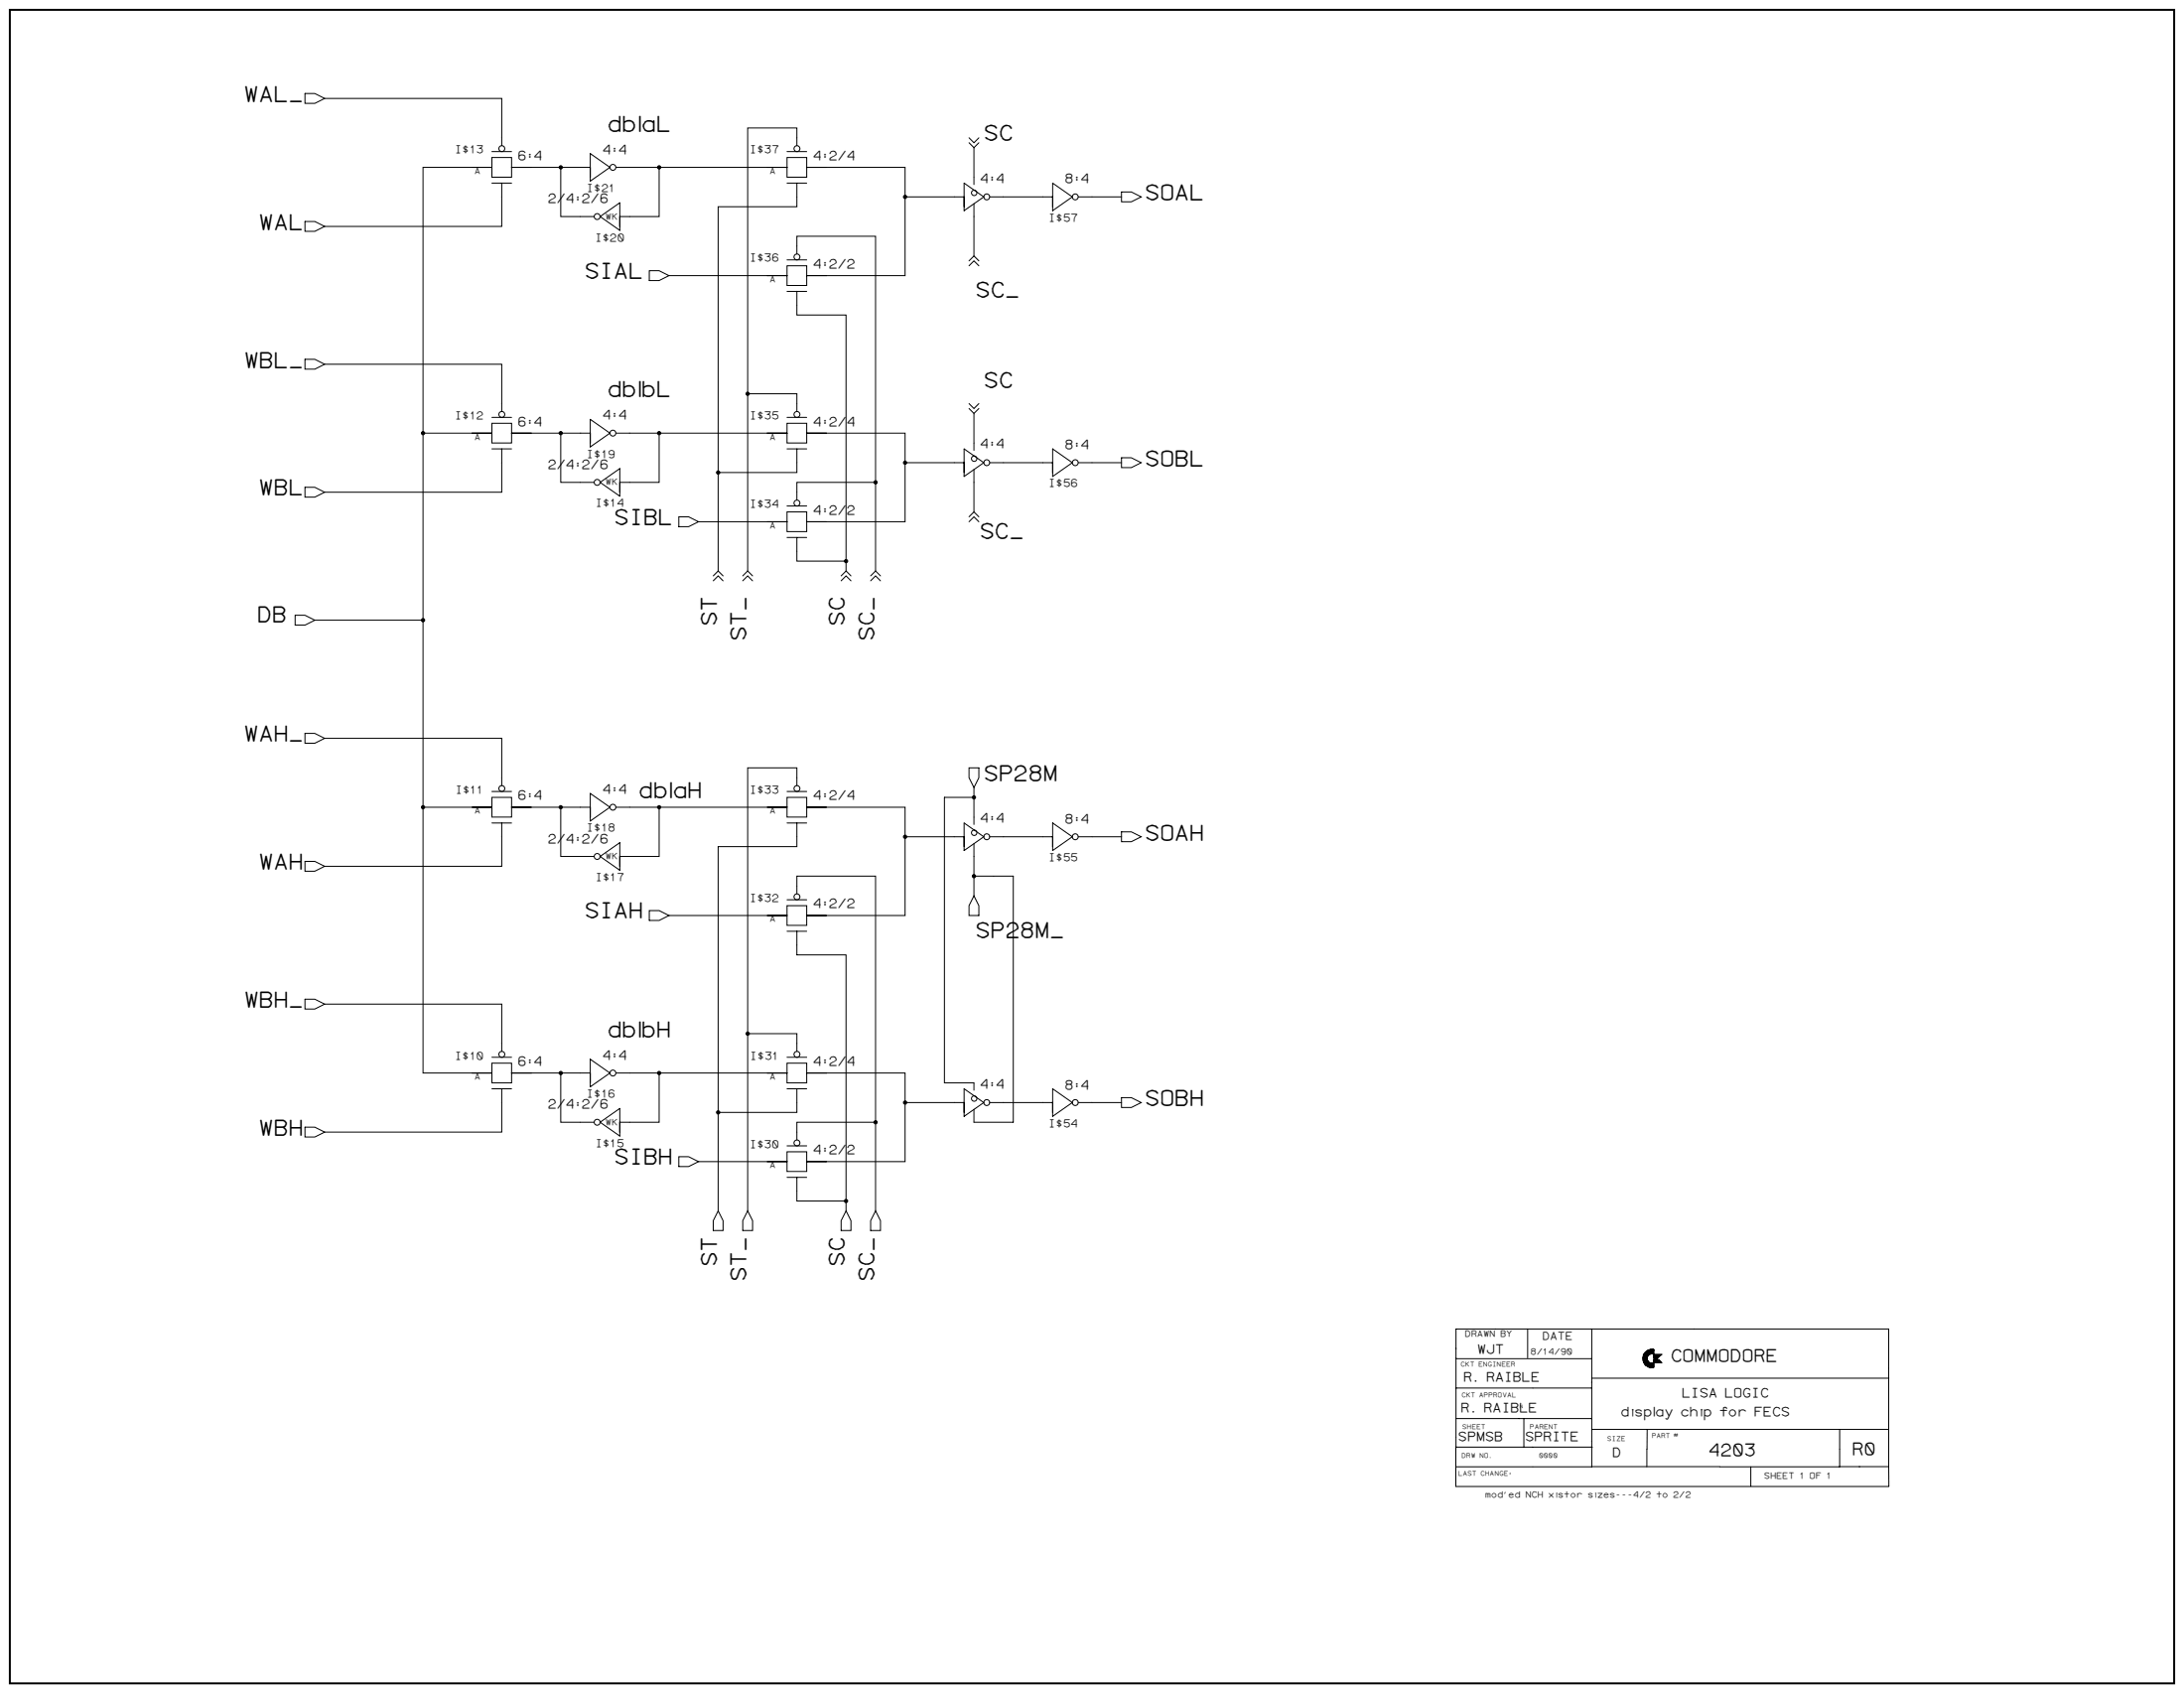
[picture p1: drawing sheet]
<svg xmlns="http://www.w3.org/2000/svg" width="1189mm" height="921mm" viewBox="0 0 1189 921" stroke-linecap="round" stroke-linejoin="round" font-family="sans-serif">
<path d="M5 5h1179v911h-1179z" fill="#fff" stroke="#fff" stroke-width=".54"/>
<path d="M5 5h1179v911h-1179z" fill="none" stroke="#000" stroke-width="1.1"/>
<g fill="none" stroke="#000" stroke-width=".54">
<path d="M166 51h5l6 3-6 2h-5zM177 54h96v25M434 79v-9h-27v144h27v10M527 75l3 3 3-3M527 78l3 2 3-2M268 91h-38v493h38M268 91v5h10v-5M268 91v-5h10v5M268 82h10M268 100h10M273 100v23h-96M278 91h43"/>
<path d="M305 91v27h18M321 84l11 7-11 8zM335 91h93M359 91v27h-22M428 91v5h11v-5M428 91v-5h11v5M428 82h11M428 100h11M434 100v12h-43v145h43v-13M439 91h54v59h-54M525 100l11 7-11 8zM530 80v20"/>
<path d="M573 100l11 7-11 8zM327 118l10-8v15zM493 107h32M530 111v28M530 103a1.6 1.6 0 0 0-1 3 1.5 1.5 0 0 0 3 0 1.8 1.8 0 0 0-2-3M539 107h34M587 107h23M610 104h6l5 3-5 3h-6zM166 121h5l6 2-6 3h-5zM434 138v-9h43v182M353 147h6l5 3-5 3h-6zM364 150h64"/>
<path d="M428 150v5h11v-5M428 150v-5h11v5M428 141h11M428 159h11M434 159v12h27v134M527 145l3-3 3 3M527 142l3-3 3 3M166 195h5l6 3-6 3h-5zM177 198h96v26M407 214v97M527 220l3 2 3-2M230 236h38"/>
<path d="M268 236v5h10v-5M268 236v-6h10v6M268 227h10M278 236h43M305 236v26h18M321 228l11 8-11 7zM335 236h93M359 236v26h-22M428 236v5h11v-5M428 236v-6h11v6M428 227h11M439 236h54v48h-54"/>
<path d="M527 222l3 3 3-3M530 225v20M268 244h10M273 244v24h-96M391 257v54M428 244h11M493 252h32M525 244l11 8-11 7zM530 255v24M530 248a1.5 1.5 0 0 0-1 2 1.5 1.5 0 0 0 3 0 1.5 1.5 0 0 0-2-2M539 252h34M573 244l11 8-11 7z"/>
<path d="M587 252h23M610 249h6l5 3-5 2h-6zM166 265h5l6 3-6 2h-5zM327 262l10-7v15zM428 275h11M477 262h-43v10M370 281h5l5 3-5 3h-5zM380 284h48M428 284v5h11v-5M428 284v-5h11v5M428 292h11M434 292v13h27v6"/>
<path d="M527 284l3-3 3 3M527 281l3-2 3 2M388 316l3-3 3 3M388 313l3-2 3 2M404 316l3-3 3 3M404 313l3-2 3 2M458 316l3-3 2 3M458 313l3-2 2 2M474 316l3-3 2 3M474 313l3-2 2 2M161 335h5l5 2-5 3h-5zM171 337h59"/>
<path d="M166 399h5l6 3-6 2h-5zM177 402h96v25M527 418h6v5l-3 5-3-5zM230 439h38M268 439v6h10v-6M268 439v-5h10v5M268 431h10M278 439h43M305 439v27h18M321 432l11 7-11 8zM335 439h93M359 439v27h-22"/>
<path d="M428 439v6h11v-6M428 439v-5h11v5M428 431h11M434 427v-9h-27v241M439 439h54v59h-54M530 428v21M530 434h-16v155h16v4M268 448h10M273 448v23h-96M428 448h11M434 448v13h-43v198M493 455h32"/>
<path d="M525 448l11 7-11 8zM530 459v18h22v134h-22v-7M530 452a1.5 1.5 0 0 0-1 2 1.5 1.5 0 0 0 3 0 1.5 1.5 0 0 0-2-2M539 455h34M573 448l11 7-11 8zM587 455h23M610 453h6l5 2-5 3h-6zM166 469h5l6 2-6 3h-5zM327 466l10-8v15zM530 477v10M353 495h6l5 3-5 3h-6zM364 498h64"/>
<path d="M428 498v5h11v-5M428 498v-5h11v5M428 490h11M434 486v-9h43v182M530 487l3 6v5h-6v-5zM428 507h11M434 507v13h27v139M166 544h5l6 2-6 3h-5zM177 546h96v26M268 575h10M321 576l11 8-11 7zM407 562h27v10"/>
<path d="M428 575h11M268 584v5h10v-5M268 584v-6h10v6M268 592h10M273 592v24h-96M278 584h43M305 584v27h18M335 584h93M359 584v27h-22M428 584v5h11v-5M428 584v-6h11v6M428 592h11"/>
<path d="M434 592v13h-43M439 584h54v48h-54M493 600h32M525 592l11 8-11 7zM530 596a1.5 1.5 0 0 0-1 2 1.5 1.5 0 0 0 3 0 1.5 1.5 0 0 0-2-2M539 600h34M573 592l11 8-11 7zM587 600h23M610 597h6l5 3-5 3h-6zM166 613h5l6 3-6 3h-5zM327 611l10-8v15zM477 611h-43v9"/>
<path d="M370 629h5l5 3-5 3h-5zM380 632h48M428 632v5h11v-5M428 632v-5h11v5M428 623h11M391 659l3 5v5h-6v-5zM407 659l3 5v5h-6v-5zM428 641h11M434 641v12h27M461 659l2 5v5h-5v-5zM477 659l2 5v5h-5v-5zM793 739h73"/>
<path d="M832 723v16M866 723v75M894 739h3v4v-3v4v-4v1v3h1l-1-3 1 1h2v2h-2v-3v3M894 738l1 3v-4v5v-6l1 6-1-6v6v-5v4v-4v4M895 739l1 3-1-6 1 3v-3v7M896 739v-4v8M896 736v7M896 736v-1v8v-8v8v-8v8l1-4-1 4 1-2v2v-3v3v-3v3v-2v3l1-3v3v-3v3v-2v2l1-2v2v-2v2v-2l1 2v-2v2v-2v2v-2v2l-1-2v2v-2v2v-2l-1 2v-2M897 735l-1 8v-8v8v-8v1v7v-1v-6l-1 6v-3M897 735l-2 3 1 1h-1h1l-1-1h1l-1 1h1h-1h1h-1l1 1-1-1h1l-1 1v1l1 2v-1h-1l1 1v-1l1 1-1-2v2l-1-2M897 735v3M898 737l-1-2v2v-2v3v-3l-1 4"/>
<path d="M898 737l-1-2v2M898 737v-3l-1 3M898 736v1M900 734v2v-2v3v-3v2v-2v2l-1-2 1 2-1-2v2h-1h1l-1 1 1-3v2l1-2-1 2v-2v2v-2v2v-2v2v-2l-1 3v-3v3v-3v3v-3v3M900 734v2v-2v2l-1-2v2v-2v2v-2l-1 2v-2v3v-3v3v-3l-1 3v-2v2l1-1 2 1M900 737h4l-2 2h-2zM900 739h2l2 2h-4zM900 734a5 5 0 0 0-6 5 5 5 0 0 0 6 5v-2a2.7 2.7 0 0 1-3-3 2.7 2.7 0 0 1 3-2M900 734l-3 1v3v-3v4l-1-4v8M900 734v3M900 737v2M900 739v2"/>
<path d="M901 739v2v-2v2v-2v2l1-2v2M901 737v2M902 737v2M902 739v2M902 739v2v-2v2l1-1v1M902 737v2l2-2h-4M902 740h-2h3h-3h3l-3 1h4h-4h4M902 737v2h-2M903 737v1l-3 1M903 737v1h-3M903 737v1M904 737v1"/>
<path d="M904 737v1h-4M904 737h-4M904 737h.1M922 723h106v86M922 723h-129v64h74M793 755h74M866 750h162M897 741v3v-3l1 3v-3v3v-2v2v-2l1 2v-2v2v-2v2l1-2v2M899 743h1M900 741h4M903 741v-1v1M904 741l-1-1 1 1"/>
<path d="M793 772h73M830 772v15M866 778h162M897 778v10M1001 778v20M792 787v22M896 788v10M953 798v11M1028 798h-235M793 809h235"/>
<circle cx="273" cy="81" r="1.6"/>
<circle cx="334" cy="91" r="1.6"/>
<circle cx="434" cy="81" r="1.6"/>
<circle cx="325" cy="118" r="1.6"/>
<circle cx="537" cy="107" r="1.6"/>
<circle cx="585" cy="107" r="1.6"/>
<circle cx="434" cy="140" r="1.6"/>
<circle cx="273" cy="225" r="1.6"/>
<circle cx="334" cy="236" r="1.6"/>
<circle cx="434" cy="225" r="1.6"/>
<circle cx="537" cy="252" r="1.6"/>
<circle cx="585" cy="252" r="1.6"/>
<circle cx="325" cy="262" r="1.6"/>
<circle cx="434" cy="274" r="1.6"/>
<circle cx="273" cy="429" r="1.6"/>
<circle cx="334" cy="439" r="1.6"/>
<circle cx="434" cy="429" r="1.6"/>
<circle cx="537" cy="455" r="1.6"/>
<circle cx="585" cy="455" r="1.6"/>
<circle cx="325" cy="466" r="1.6"/>
<circle cx="434" cy="488" r="1.6"/>
<circle cx="273" cy="574" r="1.6"/>
<circle cx="434" cy="574" r="1.6"/>
<circle cx="334" cy="584" r="1.6"/>
<circle cx="537" cy="600" r="1.6"/>
<circle cx="585" cy="600" r="1.6"/>
<circle cx="325" cy="611" r="1.6"/>
<circle cx="434" cy="622" r="1.6"/>
</g>
<g fill="#000" stroke="#000" stroke-width=".54">
<circle cx="305" cy="91" r=".9"/>
<circle cx="359" cy="91" r=".9"/>
<circle cx="493" cy="107" r=".9"/>
<circle cx="407" cy="214" r=".9"/>
<circle cx="230" cy="236" r=".9"/>
<circle cx="305" cy="236" r=".9"/>
<circle cx="359" cy="236" r=".9"/>
<circle cx="391" cy="257" r=".9"/>
<circle cx="493" cy="252" r=".9"/>
<circle cx="477" cy="262" r=".9"/>
<circle cx="461" cy="305" r=".9"/>
<circle cx="230" cy="337" r=".9"/>
<circle cx="230" cy="439" r=".9"/>
<circle cx="305" cy="439" r=".9"/>
<circle cx="359" cy="439" r=".9"/>
<circle cx="530" cy="434" r=".9"/>
<circle cx="493" cy="455" r=".9"/>
<circle cx="530" cy="477" r=".9"/>
<circle cx="407" cy="562" r=".9"/>
<circle cx="305" cy="584" r=".9"/>
<circle cx="359" cy="584" r=".9"/>
<circle cx="493" cy="600" r=".9"/>
<circle cx="391" cy="605" r=".9"/>
<circle cx="477" cy="611" r=".9"/>
<circle cx="461" cy="653" r=".9"/>
</g>
<g font-size="11.9">
<text x="133" y="55">WAL_</text>
<text x="330" y="71">dblaL</text>
<text x="535" y="76">SC</text>
<text x="623" y="109">SOAL</text>
<text x="141" y="125">WAL</text>
<text x="318" y="151">SIAL</text>
<text x="531" y="162">SC_</text>
<text x="133" y="200">WBL_</text>
<text x="330" y="216">dblbL</text>
<text x="535" y="211">SC</text>
<text x="623" y="253">SOBL</text>
<text x="141" y="269">WBL</text>
<text x="334" y="285">SIBL</text>
<text x="533" y="293">SC_</text>
<text x="140" y="338">DB</text>
<text x="390" y="341" transform="rotate(-90 390 341)">ST</text>
<text x="460" y="341" transform="rotate(-90 460 341)">SC</text>
<text x="406" y="349" transform="rotate(-90 406 349)">ST_</text>
<text x="476" y="349" transform="rotate(-90 476 349)">SC_</text>
<text x="133" y="403">WAH_</text>
<text x="535" y="424">SP28M</text>
<text x="347" y="434">dblaH</text>
<text x="623" y="457">SOAH</text>
<text x="141" y="473">WAH</text>
<text x="318" y="499">SIAH</text>
<text x="531" y="510">SP28M_</text>
<text x="133" y="548">WBH_</text>
<text x="330" y="564">dblbH</text>
<text x="623" y="601">SOBH</text>
<text x="141" y="617">WBH</text>
<text x="334" y="633">SIBH</text>
<text x="390" y="689" transform="rotate(-90 390 689)">ST</text>
<text x="460" y="689" transform="rotate(-90 460 689)">SC</text>
<text x="406" y="697" transform="rotate(-90 406 697)">ST_</text>
<text x="476" y="697" transform="rotate(-90 476 697)">SC_</text>
</g>
<g font-size="9.5">
<text x="909" y="740">COMMODORE</text>
<text x="1008" y="791">R0</text>
<text x="930" y="792">4203</text>
</g>
<g font-size="7.1">
<text x="328" y="84">4:4</text>
<text x="282" y="87">6:4</text>
<text x="442" y="87">4:2/4</text>
<text x="533" y="99">4:4</text>
<text x="579" y="100">8:4</text>
<text x="298" y="110">2/4:2/6</text>
<text x="442" y="146">4:2/2</text>
<text x="282" y="232">6:4</text>
<text x="328" y="228">4:4</text>
<text x="442" y="232">4:2/4</text>
<text x="533" y="244">4:4</text>
<text x="579" y="244">8:4</text>
<text x="298" y="255">2/4:2/6</text>
<text x="442" y="280">4:2/2</text>
<text x="328" y="432">4:4</text>
<text x="282" y="435">6:4</text>
<text x="442" y="435">4:2/4</text>
<text x="533" y="447">4:4</text>
<text x="579" y="448">8:4</text>
<text x="298" y="458">2/4:2/6</text>
<text x="442" y="494">4:2/2</text>
<text x="282" y="580">6:4</text>
<text x="328" y="576">4:4</text>
<text x="442" y="580">4:2/4</text>
<text x="533" y="592">4:4</text>
<text x="579" y="592">8:4</text>
<text x="298" y="603">2/4:2/6</text>
<text x="442" y="628">4:2/2</text>
<text x="804" y="736">WJT</text>
<text x="796" y="751">R. RAIBLE</text>
<text x="915" y="760">LISA LOGIC</text>
<text x="795" y="768">R. RAIBLE</text>
<text x="882" y="770">display chip for FECS</text>
<text x="794" y="784">SPMSB</text>
<text x="830" y="784">SPRITE</text>
<text x="878" y="793">D</text>
</g>
<g font-size="6">
<text x="247" y="83">I$13</text>
<text x="408" y="83">I$37</text>
<text x="319" y="104">I$21</text>
<text x="571" y="120">I$57</text>
<text x="324" y="131">I$20</text>
<text x="408" y="142">I$36</text>
<text x="247" y="228">I$12</text>
<text x="408" y="228">I$35</text>
<text x="319" y="249">I$19</text>
<text x="571" y="265">I$56</text>
<text x="324" y="276">I$14</text>
<text x="408" y="276">I$34</text>
<text x="248" y="432">I$11</text>
<text x="408" y="432">I$33</text>
<text x="319" y="452">I$18</text>
<text x="571" y="468">I$55</text>
<text x="324" y="479">I$17</text>
<text x="408" y="490">I$32</text>
<text x="247" y="576">I$10</text>
<text x="408" y="576">I$31</text>
<text x="319" y="597">I$16</text>
<text x="571" y="613">I$54</text>
<text x="324" y="624">I$15</text>
<text x="408" y="624">I$30</text>
<text x="840" y="729">DATE</text>
</g>
<g font-size="4.8">
<text x="258" y="94">A</text>
<text x="419" y="94">A</text>
<text x="330" y="119">WK</text>
<text x="419" y="153">A</text>
<text x="258" y="239">A</text>
<text x="419" y="239">A</text>
<text x="330" y="264">WK</text>
<text x="419" y="287">A</text>
<text x="258" y="443">A</text>
<text x="419" y="443">A</text>
<text x="330" y="467">WK</text>
<text x="419" y="502">A</text>
<text x="258" y="587">A</text>
<text x="419" y="587">A</text>
<text x="330" y="612">WK</text>
<text x="419" y="635">A</text>
<text x="797" y="727">DRAWN BY</text>
<text x="833" y="737">8/14/90</text>
<text x="960" y="805">SHEET 1 OF 1</text>
<text x="808" y="815">mod'ed NCH xistor sizes---4/2 to 2/2</text>
</g>
<g font-size="3.6">
<text x="795" y="743">CKT ENGINEER</text>
<text x="796" y="760">CKT APPROVAL</text>
<text x="796" y="777">SHEET</text>
<text x="833" y="777">PARENT</text>
<text x="875" y="784">SIZE</text>
<text x="899" y="783">PART #</text>
<text x="796" y="793">DRW NO.</text>
<text x="838" y="793">0000</text>
<text x="794" y="803">LAST CHANGE:</text>
</g>
<text font-size="2.7" x="827" y="766">N</text>
</svg>
